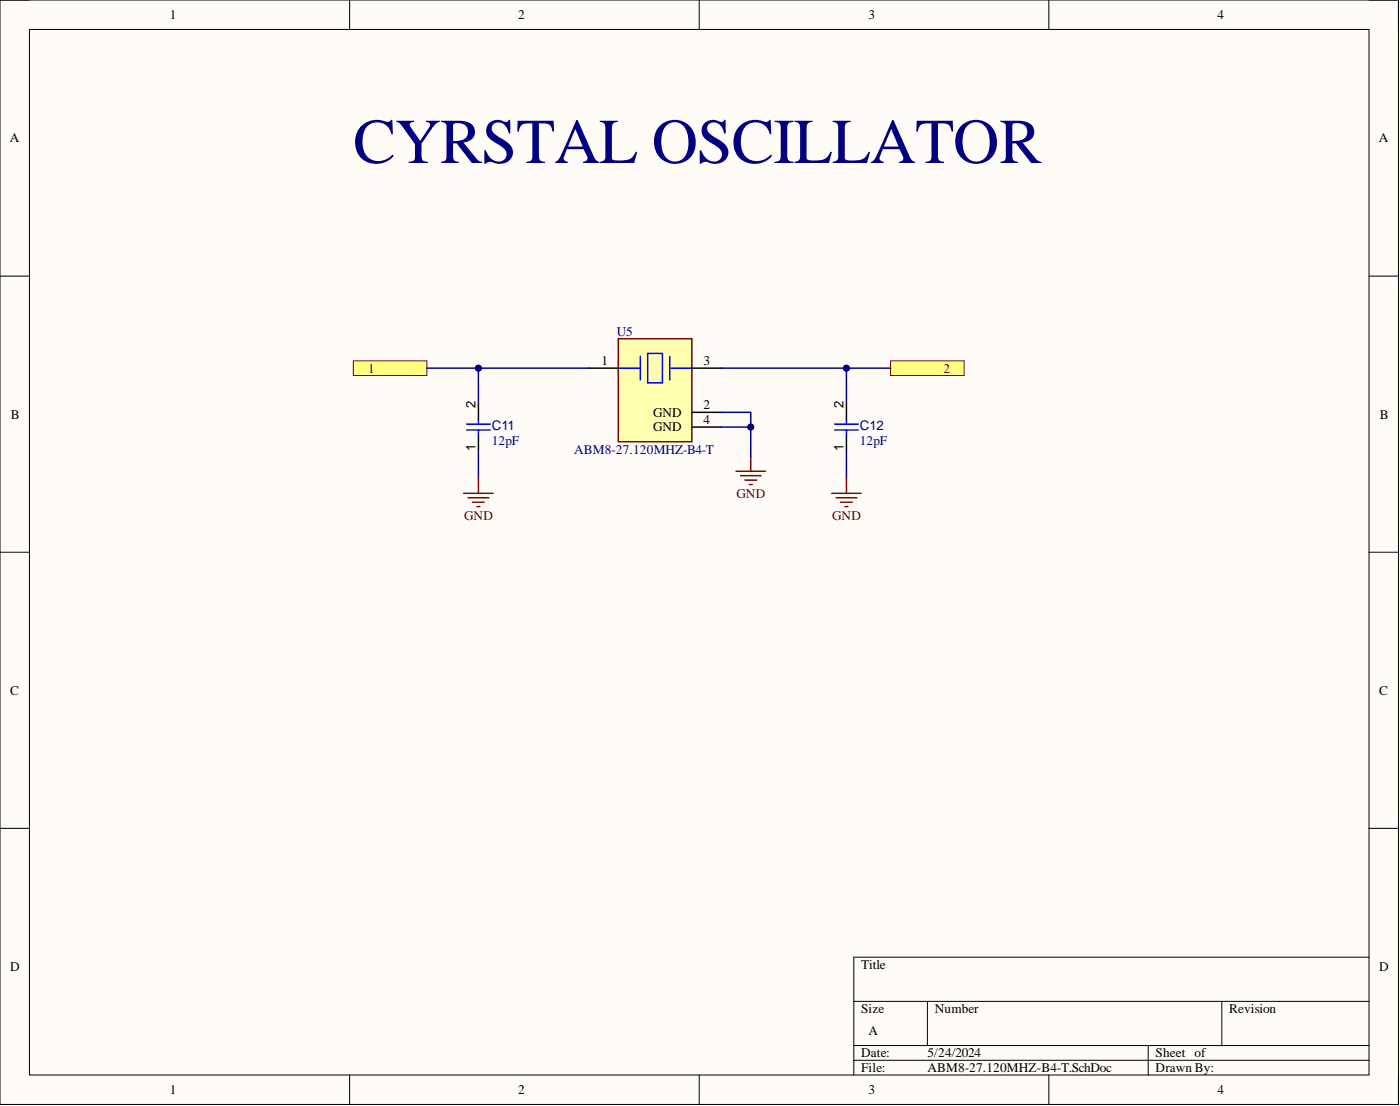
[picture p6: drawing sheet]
<svg xmlns="http://www.w3.org/2000/svg" width="241mm" height="190mm" viewBox="0 0 241 190" stroke-linecap="round" stroke-linejoin="round" font-family="sans-serif">
<path d="M0 0h241v190.2h-241z" fill-rule="evenodd" fill="#fffcf8"/>
<path d="M0 0h241v190.2h-241z" fill="none" stroke="#000" stroke-width=".17"/>
<path d="M5.1 5.1h230.9v180.1h-230.9z" fill-rule="evenodd" fill="#fffcf8"/>
<g fill="none" stroke="#000" stroke-width=".17">
<path d="M0 0h5.1M5.1 5.1h230.9v180.1h-230.9zM60.3 0v5.1M120.5 0v5.1M180.8 0v5.1M236 0h5v5.1M0 47.6h5.1M236 47.6h5M0 95.1h5.1M236 95.1h5M0 142.7h5.1M236 142.7h5"/>
<path d="M147.2 172.5h88.8M159.8 172.5v7.6M210.6 172.5v7.6M236 164.9h-88.8v20.3M60.3 185.2v5M120.5 185.2v5M147.2 180.1h88.8M147.2 182.6h88.8M180.8 185.2v5M197.9 180.1v5.1M241 185.2v5"/>
</g>
<path d="M60.9 62.1h12.7v2.6h-12.7z" fill-rule="evenodd" fill="#ffff80"/>
<path d="M60.9 62.1h12.7v2.6h-12.7z" fill="none" stroke="#800000" stroke-width=".17"/>
<path d="M153.5 62.1h12.7v2.6h-12.7z" fill-rule="evenodd" fill="#ffff80"/>
<path d="M153.5 62.1h12.7v2.6h-12.7z" fill="none" stroke="#800000" stroke-width=".17"/>
<path d="M106.6 58.3h12.6v17.8h-12.6z" fill-rule="evenodd" fill="#ffffb0"/>
<path d="M106.6 58.3h12.6v17.8h-12.6zM129.4 78.6v2.6M126.9 81.2h5M127.6 81.9h3.6M128.4 82.7h2M129.1 83.5h.6" fill="none" stroke="#800000" stroke-width=".25"/>
<path d="M106.6 63.4h3.8M110.4 61.4v4M111.6 60.9h2.6v5h-2.6zM115.4 61.4v4M115.7 63.4h3.5" fill="none" stroke="#00f" stroke-width=".25"/>
<path d="M101.5 63.4h5.1M119.2 71h5.1M119.2 73.6h5.1M119.2 63.4h5.1" fill="none" stroke="#000" stroke-width=".25"/>
<path d="M73.6 63.4h27.9" fill="none" stroke="#000080" stroke-width=".25"/>
<circle cx="82.5" cy="63.4" r=".51" fill="#000080"/>
<circle cx="82.5" cy="63.4" r=".51" fill="none" stroke="#000080" stroke-width=".17"/>
<path d="M124.3 63.4h29.2" fill="none" stroke="#000080" stroke-width=".25"/>
<circle cx="145.9" cy="63.4" r=".51" fill="#000080"/>
<circle cx="145.9" cy="63.4" r=".51" fill="none" stroke="#000080" stroke-width=".17"/>
<path d="M124.3 71h5.1v2.6h-5.1" fill="none" stroke="#000080" stroke-width=".25"/>
<circle cx="129.4" cy="73.6" r=".51" fill="#000080"/>
<circle cx="129.4" cy="73.6" r=".51" fill="none" stroke="#000080" stroke-width=".17"/>
<path d="M129.4 73.6v5" fill="none" stroke="#000080" stroke-width=".25"/>
<circle cx="129.4" cy="73.6" r=".51" fill="#000080"/>
<circle cx="129.4" cy="73.6" r=".51" fill="none" stroke="#000080" stroke-width=".17"/>
<path d="M82.5 63.4v6.4" fill="none" stroke="#000080" stroke-width=".25"/>
<circle cx="82.5" cy="63.4" r=".51" fill="#000080"/>
<circle cx="82.5" cy="63.4" r=".51" fill="none" stroke="#000080" stroke-width=".17"/>
<path d="M82.5 77.4v5M145.9 63.4v6.4" fill="none" stroke="#000080" stroke-width=".25"/>
<circle cx="145.9" cy="63.4" r=".51" fill="#000080"/>
<circle cx="145.9" cy="63.4" r=".51" fill="none" stroke="#000080" stroke-width=".17"/>
<path d="M145.9 77.4v5" fill="none" stroke="#000080" stroke-width=".25"/>
<path d="M79.9 85h5.1M80.7 85.7h3.5M81.4 86.5h2.1M82.2 87.3h.5M82.5 82.4v2.6M143.4 85h5M144.1 85.7h3.6M144.9 86.5h2M145.6 87.3h.5M145.9 82.4v2.6" fill="none" stroke="#800000" stroke-width=".25"/>
<path d="M82.5 69.8v2.5M82.5 74.8v2.6M145.9 69.8v2.5M145.9 74.8v2.6" fill="none" stroke="#000" stroke-width=".25"/>
<path d="M80.4 73.1h4.1M80.4 74.1h4.1M82.5 72.3v.8M82.5 74.1v.7M143.9 73.1h4M143.9 74.1h4M145.9 72.3v.8M145.9 74.1v.7" fill="none" stroke="#00f" stroke-width=".25"/>
<text font-size="11" fill="#000080" x="60.9" y="28.1">CYRSTAL OSCILLATOR</text>
<g font-size="2.3">
<text x="29.3" y="3.3">1</text>
<text x="89.3" y="3.3">2</text>
<text x="149.7" y="3.3">3</text>
<text x="209.8" y="3.3">4</text>
<text x="1.7" y="24.5">A</text>
<text x="237.7" y="24.5">A</text>
<text x="103.7" y="62.9">1</text>
<text x="121.3" y="62.9">3</text>
<text x="82" y="70.3" transform="rotate(-90 82 70.3)">2</text>
<text x="112.6" y="71.8">GND</text>
<text x="121.3" y="70.5">2</text>
<text x="145.4" y="70.3" transform="rotate(-90 145.4 70.3)">2</text>
<text x="1.9" y="72.1">B</text>
<text x="82" y="77.7" transform="rotate(-90 82 77.7)">1</text>
<text x="112.6" y="74.3">GND</text>
<text x="121.3" y="73.1">4</text>
<text x="145.4" y="77.7" transform="rotate(-90 145.4 77.7)">1</text>
<text x="237.8" y="72.1">B</text>
<text x="1.8" y="119.6">C</text>
<text x="237.7" y="119.6">C</text>
<text x="1.8" y="167.2">D</text>
<text x="148.4" y="166.9">Title</text>
<text x="237.7" y="167.2">D</text>
<text x="148.4" y="174.5">Size</text>
<text x="149.7" y="178.3">A</text>
<text x="161.1" y="174.5">Number</text>
<text x="211.9" y="174.5">Revision</text>
<text x="148.4" y="182.1">Date:</text>
<text x="148.4" y="184.7">File:</text>
<text x="159.8" y="182.1">5/24/2024</text>
<text x="159.8" y="184.7">ABM8-27.120MHZ-B4-T.SchDoc</text>
<text x="199.2" y="182.1">Sheet of</text>
<text x="199.2" y="184.7">Drawn By:</text>
<text x="29.3" y="188.5">1</text>
<text x="89.3" y="188.5">2</text>
<text x="149.7" y="188.5">3</text>
<text x="209.8" y="188.5">4</text>
</g>
<g font-size="2.3" fill="#000080">
<text x="106.3" y="57.8">U5</text>
<text x="84.7" y="76.6">12pF</text>
<text x="84.7" y="74.1">C11</text>
<text x="148.2" y="76.6">12pF</text>
<text x="148.2" y="74.1">C12</text>
<text x="99" y="78.1">ABM8-27.120MHZ-B4-T</text>
</g>
<g font-size="2.3" fill="#800000">
<text x="63.4" y="64.2">1</text>
<text x="162.6" y="64.2">2</text>
<text x="80" y="89.5">GND</text>
<text x="126.9" y="85.7">GND</text>
<text x="143.4" y="89.5">GND</text>
</g>
</svg>
